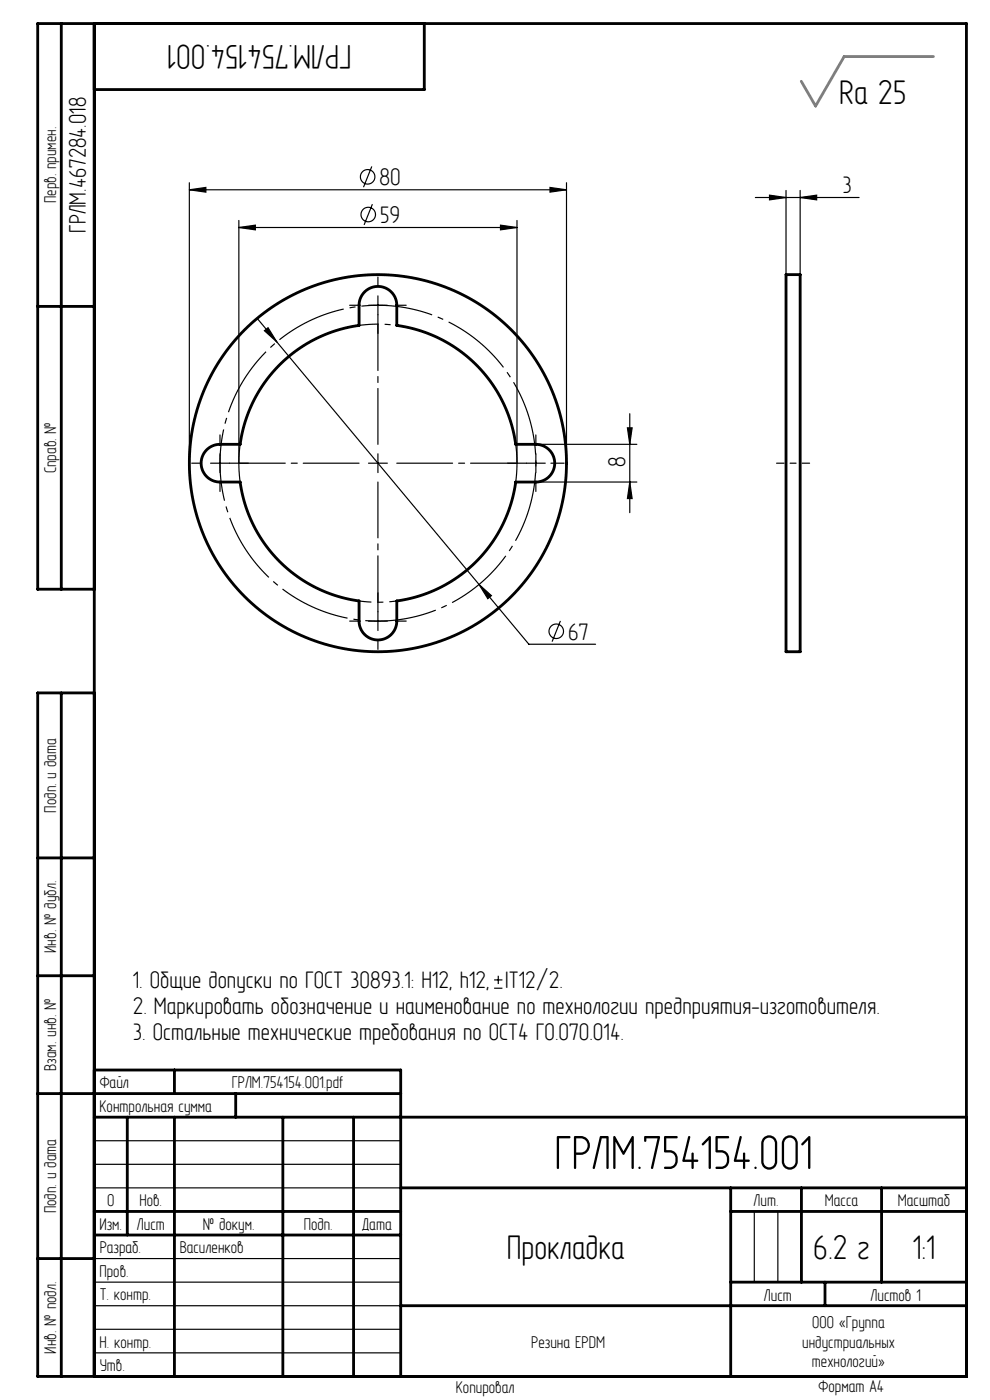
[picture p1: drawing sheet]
<svg xmlns="http://www.w3.org/2000/svg" width="210mm" height="297mm" viewBox="0 0 210 297" stroke-linecap="round" stroke-linejoin="round" font-family="sans-serif">
<g fill="none" stroke="#000" stroke-width=".25">
<path d="M40.2 38.8v59.5M78.9 35.3l-1.8 4.4M116.7 39.8l3.5 .5-3.5 .5zM120.2 38.8v59.5M40.2 40.3l3.5-.5v1zM40.2 40.3h80M50.7 48.3l3.5-.5v1zM50.7 46.8v51.5M50.7 48.3h59M79 43.3l-1.8 4.4M106.2 47.8l3.5 .5-3.5 .5zM109.7 46.8v51.5"/>
<path d="M160.2 41.9h22M163.2 41.4l3.5 .5-3.5 .5zM166.7 40.4v17.9M169.7 41.9l3.5-.5v1zM169.7 40.4v17.9M54.6 67.5l57.6 69.2h14.1M56.1 70.2l.8-.7 1.8 3zM78.2 64.8h4M80.2 62.8v4M44.7 98.3h4M46.7 96.3v4M78.2 98.3h4"/>
<path d="M80.2 96.3v4M111.7 98.3h4M113.7 94.3h21.4M113.7 96.3v4M116.9 98.3h.8M133.1 90.8h1l-.5 3.5zM133.6 87.8v21M113.7 102.3h21.4M133.6 102.3l.5 3.5h-1zM78.2 131.8h4M80.2 129.8v4M101.6 124l2.6 2.4-.7 .6z"/>
<path d="M118.9 131.7l-1.8 4.4M104.8 209.6h1.8M104.8 207.9h1.8M105.7 207v1.8M20 242h65M20 247h65M20 252h65M160 257v15M165 257v15M20 277h65M20 272h65M20 267h65"/>
<path d="M20 287h65M20 282h65"/>
<circle cx="78" cy="37.5" r="1.54"/>
<circle cx="78.1" cy="45.5" r="1.54"/>
<circle cx="118" cy="133.9" r="1.54"/>
</g>
<path d="M112.2 88.5a33.5 33.5 0 0 0-56.1-13.5 33.5 33.5 0 0 0 15.4 55.6 33.5 33.5 0 0 0 41.2-40.4l-.5-1.7" fill="none" stroke="#000" stroke-width=".25" stroke-dasharray="15.2 1.3 1.3 1.3" stroke-dashoffset="7.2" stroke-linecap="butt"/>
<path d="M108.4 89.6a29.5 29.5 0 0 0-49.5-11.8 29.5 29.5 0 0 0 13.6 49 29.5 29.5 0 0 0 36.3-35.7l-.4-1.5" fill="none" stroke="#000" stroke-width=".25" stroke-dasharray="15.2 1.3 1.3 1.3" stroke-dashoffset=".7" stroke-linecap="butt"/>
<g fill="none" stroke="#000" stroke-width=".25" stroke-dasharray="15.2 1.3 1.3 1.3">
<path d="M76.2 64.8h-2M80.2 68.8v2M80.2 60.8v-2M84.2 64.8h2M42.7 98.3h-2M46.7 94.3v-2M50.7 98.3h2M109.7 98.3h-2M113.7 94.3v-2M117.7 98.3h2M46.7 102.3v2M113.7 102.3v2"/>
<path d="M76.2 131.8h-2M80.2 127.8v-2M80.2 135.8v2M84.2 131.8h2"/>
</g>
<path d="M76.2 98.3h-27.5M80.2 94.3v-27.5M84.2 98.3h27.5M80.2 102.3v27.5" fill="none" stroke="#000" stroke-width=".25" stroke-dasharray="15.2 1.3 1.3 1.3" stroke-dashoffset="3.4"/>
<path d="M171.7 98.3h-7" fill="none" stroke="#000" stroke-width=".25" stroke-dasharray="15.2 1.3 1.3 1.3" stroke-dashoffset="13.6"/>
<g fill="none" stroke="#000" stroke-width=".6">
<path d="M13 5v120M20 5v287M90 5v14h-70M166.7 58.3h3v80h-3zM8 65h12M59.3 77.4a29.5 29.5 0 0 1 16.9-8.4v-4.4a4 4 0 0 1 4.1-3.8 4 4 0 0 1 3.9 4v4.2l.5 .1a29.5 29.5 0 0 1 24.7 25.2h4.5a4 4 0 0 1 3.8 4.1 4 4 0 0 1-4 3.9h-4.3l-.1 .5a29.5 29.5 0 0 1-25.1 24.7v4.5a4 4 0 0 1-4.1 3.8 4 4 0 0 1-3.9-4v-4.3l-.6-.1a29.5 29.5 0 0 1-24.7-25.1h-4.4a4 4 0 0 1-3.8-4.1 4 4 0 0 1 4-3.9h4.2l.1-.6a29.5 29.5 0 0 1 8.3-16.3zM20 125h-12v-120h197v287h-197v-145h12M13 147v145M8 182h12M8 207h12M8 232h77M20 227h65v65"/>
<path d="M20 237h185M27 237v25M37 227v5M37 237v55M50 232v5M60 237v55M75 237v55M20 257h65M85 252h120M155 252v40M155 257h50M170 252v20"/>
<path d="M187 252v20M8 267h12M20 262h65M85 277h120M155 272h50M175 272v5"/>
<circle cx="80.2" cy="98.3" r="40"/>
</g>
<path d="M173 22.5h.1" fill="none" stroke="#808080" stroke-width=".25" stroke-dasharray="15.2 1.3 1.3 1.3"/>
<path d="M198 12h-18.9l-6.1 10.5-3-5.2" fill="none" stroke="#808080" stroke-width=".6"/>
<g fill="#000">
<path d="M40.2 40.3l3.5-.5v1zM116.7 39.8l3.5 .5-3.5 .5zM163.2 41.4l3.5 .5-3.5 .5zM169.7 41.9l3.5-.5v1z"/>
<path d="M50.7 48.3l3.5-.5v1zM106.2 47.8l3.5 .5-3.5 .5zM56.1 70.2l2.6 2.3-1.8-3zM101.6 124l1.9 3 .7-.6z"/>
<path d="M133.1 90.8h1l-.5 3.5zM133.6 102.3l.5 3.5h-1z"/>
</g>
<text font-size="11" x="117.6" y="248">ГРЛМ.754154.001</text>
<g font-size="7.8">
<text x="74.5" y="9.5" transform="rotate(-180 74.5 9.5)">ГРЛМ.754154.001</text>
<text x="178" y="22.1">Ra 25</text>
<text x="107.5" y="267">Прокладка</text>
<text x="172.5" y="267">6.2 г</text>
<text x="193.6" y="267">1:1</text>
</g>
<g font-size="5.5">
<text x="80.5" y="39.3">80</text>
<text x="178.7" y="40.9">3</text>
<text x="80.7" y="47.3">59</text>
<text x="18.2" y="49.4" transform="rotate(-90 18.2 49.4)">ГРЛМ.467284.018</text>
<text x="132.6" y="99" transform="rotate(-90 132.6 99)">8</text>
<text x="120.5" y="135.7">67</text>
<text x="28.2" y="209.6">1. Общие допуски по ГОСТ 30893.1: H12, h12, IT12/2.</text>
<text x="28.2" y="215.1">2. Маркировать обозначение и наименование по технологии предприятия-изготовителя.</text>
<text x="28.2" y="220.6">3. Остальные технические требования по ОСТ4 ГО.070.014.</text>
</g>
<g font-size="3.9">
<text x="11.9" y="43.1" transform="rotate(-90 11.9 43.1)">Перв. примен.</text>
<text x="11.9" y="100.4" transform="rotate(-90 11.9 100.4)">Справ. №</text>
<text x="11.9" y="172.4" transform="rotate(-90 11.9 172.4)">Подп. и дата</text>
<text x="11.9" y="202.1" transform="rotate(-90 11.9 202.1)">Инв. № дубл.</text>
<text x="11.9" y="227.2" transform="rotate(-90 11.9 227.2)">Взам. инв. №</text>
<text x="21.2" y="230.9">Файл</text>
<text x="49.2" y="230.9">ГРЛМ.754154.001.pdf</text>
<text x="21.1" y="235.9">Контрольная сумма</text>
<text x="11.9" y="257.4" transform="rotate(-90 11.9 257.4)">Подп. и дата</text>
<text x="22.7" y="255.9">0</text>
<text x="29.6" y="255.9">Нов.</text>
<text x="159.9" y="255.9">Лит.</text>
<text x="174.9" y="255.9">Масса</text>
<text x="190.4" y="255.9">Масштаб</text>
<text x="21.1" y="260.9">Изм.</text>
<text x="29" y="260.9">Лист</text>
<text x="43" y="260.9">№ докум.</text>
<text x="64.4" y="260.9">Подп.</text>
<text x="76.9" y="260.9">Дата</text>
<text x="21.1" y="265.9">Разраб.</text>
<text x="38.1" y="265.9">Василенков</text>
<text x="21.1" y="270.9">Пров.</text>
<text x="21.1" y="275.9">Т. контр.</text>
<text x="162" y="275.9">Лист</text>
<text x="184.7" y="275.9">Листов 1</text>
<text x="172.3" y="281.7">ООО «Группа</text>
<text x="11.9" y="287.1" transform="rotate(-90 11.9 287.1)">Инв. № подл.</text>
<text x="21.1" y="285.9">Н. контр.</text>
<text x="112.7" y="285.9">Резина EPDM</text>
<text x="170.2" y="285.9">индустриальных</text>
<text x="21.2" y="290.9">Утв.</text>
<text x="172.2" y="290.1">технологий»</text>
<text x="96.7" y="295.6">Копировал</text>
<text x="173.6" y="295.4">Формат A4</text>
</g>
</svg>
